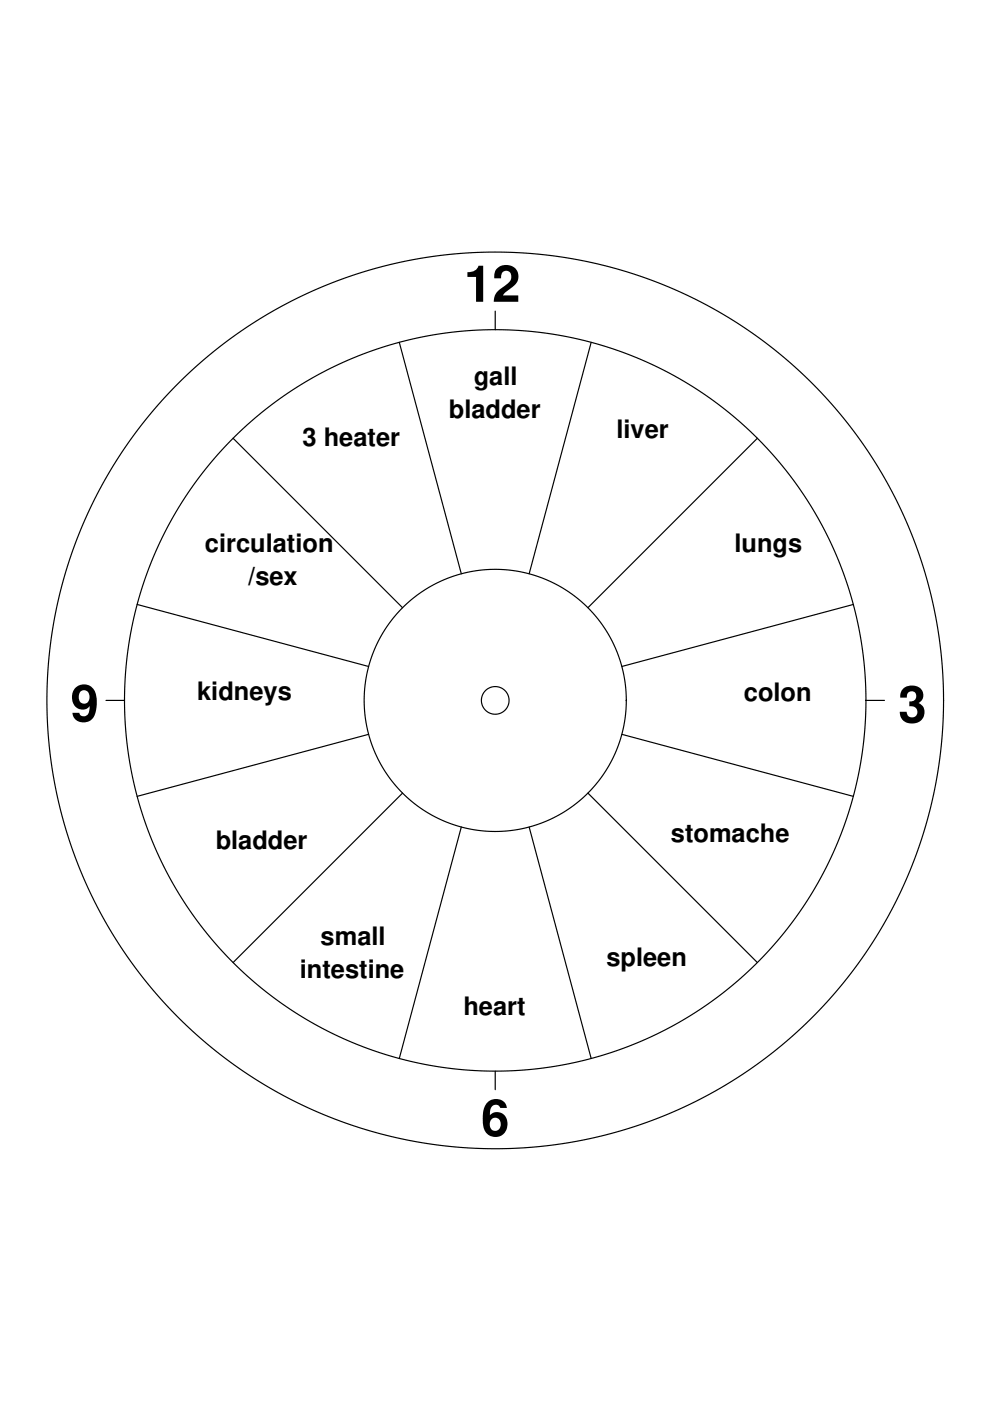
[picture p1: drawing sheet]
<svg xmlns="http://www.w3.org/2000/svg" width="210mm" height="297mm" viewBox="0 0 210 297" stroke-linecap="round" stroke-linejoin="round" font-family="sans-serif">
<g fill="none" stroke="#000" stroke-width=".25">
<path d="M84.7 72.6l13.1 49.1M105 66v3.9M125.3 72.6l-13.1 49.1M49.4 92.9l36 36M160.6 92.9l-35.9 36M29.1 128.2l49.1 13.1M180.9 128.2l-49.1 13.1M22.5 148.5h3.9M78.2 155.7l-49.1 13.1M131.8 155.7l49.1 13.1M132.8 148.5h.1M183.6 148.5h.1"/>
<path d="M183.6 148.5h3.9M200.1 148.5h.1M85.4 168.2l-36 35.9M97.8 175.3l-13.1 49.1M112.2 175.3l13.1 49.1M124.7 168.2l35.9 35.9M105 227.1v3.9"/>
<circle cx="105" cy="148.5" r="27.8"/>
<circle cx="105" cy="148.5" r="2.93"/>
<circle cx="105" cy="148.5" r="78.6"/>
<circle cx="105" cy="148.5" r="95.1"/>
</g>
<g font-size="10.8">
<text x="98.4" y="64">12</text>
<text x="15" y="152.9">9</text>
<text x="190.5" y="153.2">3</text>
<text x="102" y="240.8">6</text>
</g>
<g font-size="5.4">
<text x="100.4" y="81.7">gall</text>
<text x="95.2" y="88.6">bladder</text>
<text x="64.2" y="94.5">3 heater</text>
<text x="130.7" y="92.8">liver</text>
<text x="43.5" y="117.1">circulation</text>
<text x="155.7" y="117.1">lungs</text>
<text x="52.6" y="124">/sex</text>
<text x="41.8" y="148.5">kidneys</text>
<text x="157.7" y="148.6">colon</text>
<text x="45.7" y="179.9">bladder</text>
<text x="142.3" y="178.4">stomache</text>
<text x="68" y="200.4">small</text>
<text x="63.6" y="207.4">intestine</text>
<text x="128.6" y="204.9">spleen</text>
<text x="98.2" y="215.3">heart</text>
</g>
</svg>
